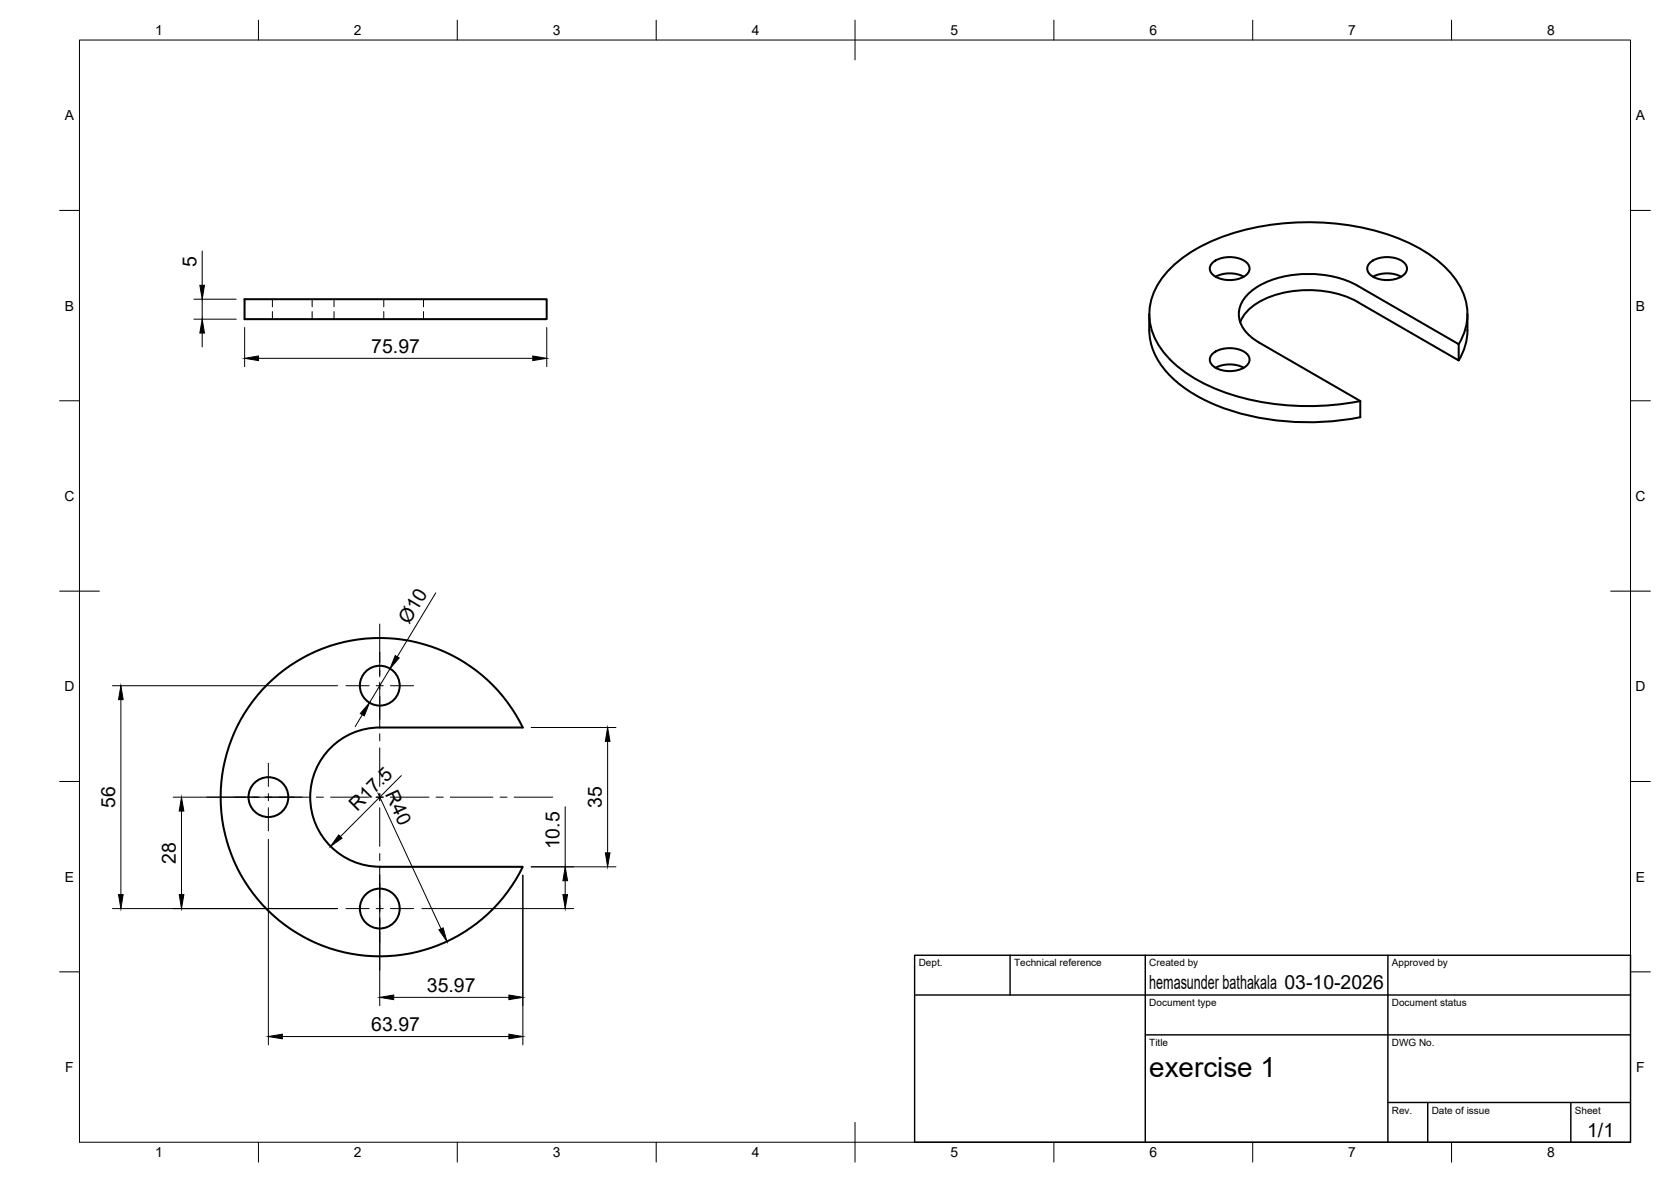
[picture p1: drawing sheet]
<svg xmlns="http://www.w3.org/2000/svg" width="420mm" height="297mm" viewBox="0 0 420 297" stroke-linecap="round" stroke-linejoin="round" font-family="sans-serif">
<!-- layer: Visible -->
<g fill="none" stroke="#000" stroke-width=".51">
<path d="M61.5 75.2h76v5h-76zM289 79a20.3 20.3 0 0 0 1.1 9.5 25 25 0 0 0 11.9 11.6 63 63 0 0 0 38.1 5.1l1.9-.3v-4.1l-25.4-14.7M305 65.9a7.1 7.1 0 0 1 8.8 .5 2.1 2.1 0 0 1-1.1 3.1 7.5 7.5 0 0 1-7.7-.4 1.94 1.94 0 0 1 0-3.2zM305.7 69.5a7.8 7.8 0 0 1 7 0M344.6 65.9a7.1 7.1 0 0 1 8.8 .5 2.1 2.1 0 0 1-1.1 3.1 7.5 7.5 0 0 1-7.7-.4 1.94 1.94 0 0 1 0-3.2zM345.2 69.5a7.8 7.8 0 0 1 7.1 0M369 79a27.2 27.2 0 0 1-.3 6.6l-.7 2.5-1.2 2.5M305 88.8a7.1 7.1 0 0 1 8.8 .5 2.1 2.1 0 0 1-1.1 3.1 7.5 7.5 0 0 1-7.7-.4 1.94 1.94 0 0 1 0-3.2zM305.7 92.4a7.8 7.8 0 0 1 7 0M311.8 81a12 12 0 0 1 7.9-6.5 27.6 27.6 0 0 1 21.7 1.4l25.4 14.7v-4.1l-25.4-14.7a27.3 27.3 0 0 0-24.8 0 8.4 8.4 0 0 0-5.1 7.7 8.8 8.8 0 0 0 5.1 6.6M366.8 86.5a14.6 14.6 0 0 0-2.2-18.1 38.2 38.2 0 0 0-18.8-10.4 65.1 65.1 0 0 0-41.3 2.7 28.9 28.9 0 0 0-13.6 11.2 14.3 14.3 0 0 0 1.6 16.5 35.7 35.7 0 0 0 18.7 11.3 67 67 0 0 0 30.8 1.1M67.3 172a40 40 0 0 1 64.1 10.8h-35.9a17.5 17.5 0 0 0-17.5 17.5 17.5 17.5 0 0 0 17.5 17.5h35.9a40 40 0 0 1-59.2 15.1 40 40 0 0 1-4.9-60.9z"/>
<circle cx="95.5" cy="172.3" r="5"/>
<circle cx="67.5" cy="200.3" r="5"/>
<circle cx="95.5" cy="228.3" r="5"/>
</g>
<!-- layer: Hidden -->
<path d="M68.5 75.2v1.9M68.5 78.3v1.9M78.5 75.2v1.9M78.5 78.3v1.9M84 75.2v1.9M84 78.3v1.9M96.5 75.2v1.9M96.5 78.3v1.9M106.5 75.2v1.9M106.5 78.3v1.9" fill="none" stroke="#000" stroke-width=".25"/>
<!-- layer: BORDER -->
<g fill="none" stroke="#000" stroke-width=".25">
<path d="M20 10.1h390v276.9h-390zM65 5.1v5M115 5.1v5M165 5.1v5M215 5.1v10M265 5.1v5M315 5.1v5M365 5.1v5M15 52.9h5M410 52.9h5M15 100.7h5M410 100.7h5"/>
<path d="M15 148.6h10M405 148.6h10M15 196.4h5M410 196.4h5M15 244.2h5M410 244.2h5M65 287v5M115 287v5M165 287v5M215 282.1v9.9M265 287v5M315 287v5"/>
<path d="M365 287v5"/>
</g>
<!-- layer: TITLEBLOCK -->
<path d="M230 240.1h180v46.9h-180zM230 250h180M254 240.1v9.9M288 240.1v46.9M349 240.1v46.9M288 260.1h122M349 277.1h61M359 277.1v9.9M395 277.1v9.9" fill="none" stroke="#000" stroke-width=".36"/>
<!-- layer: Smart Centers -->
<g fill="none" stroke="#000" stroke-width=".25">
<path d="M95.5 156.8v13.3M87 172.3h5.8M94.6 172.3h1.8M95.5 171.4v11.2M98.2 172.3h5.8M67.5 191.8v5.8M67.5 199.4v1.8M95.5 184.4v1.8M95.5 187.9v9.7M95.5 199.4v1.8M52 200.3h13.3M66.6 200.3h11.2"/>
<path d="M67.5 203v5.8M79.5 200.3h1.8M83.1 200.3h9.7M94.6 200.3h1.8M95.5 203v9.7M95.5 214.5v1.8M95.5 218.1v11.1M98.2 200.3h9.7M109.6 200.3h1.8M113.2 200.3h10.7M125.7 200.3h1.8M129.3 200.3h9.7"/>
<path d="M87 228.3h5.8M94.6 228.3h1.8M95.5 230.6v13.2M98.2 228.3h5.8"/>
</g>
<!-- layer: FD_Dimensions -->
<g fill="none" stroke="#000" stroke-width=".25">
<path d="M48.7 75.2h10.7M50.8 63.1v8.6M50.8 75.2v5M48.7 80.2h10.7M50.8 83.7v3.5M61.5 82.3v9.8M65 90.1h69M137.5 82.3v9.8M109.6 149l-9.7 16M28.3 172.3h56.6M30.4 175.8v49M91.1 179.6l-1.8 3"/>
<path d="M98.1 168l-5.2 8.6M95 199.2l15.9 34.2M100.9 194.9l-15.3 15.3M133.6 182.8h21.3M152.8 186.3v28M43.5 200.3h30.4M45.6 203.8v21M67.5 210.9v51.7M131.5 219.9v42.7M133.6 217.8h21.3M142.1 202.7v15.1M28.3 228.3h56.6"/>
<path d="M95.5 221.9v30.8M106.1 228.3h38.1M142.1 221.3v3.5M99 250.6h29M71 260.5h57"/>
</g>
<g fill="#000" stroke="#000" stroke-width=".25">
<path d="M50.2 71.7h1.2l-.6 3.5zM50.8 80.2l.6 3.5h-1.2zM61.5 90.1l3.5-.6v1.1zM134 89.5l3.5 .6-3.5 .5zM30.4 172.3l.6 3.5h-1.2zM92.9 176.6l-1.3 3.3-1-.6zM99.4 164.7l1 .6-2.3 2.7zM152.8 182.8l.6 3.5h-1.2zM45.6 200.3l.6 3.5h-1.1zM85.2 209.8l.8 .8-2.9 2.1zM152.2 214.3h1.2l-.6 3.5zM29.8 224.8h1.2l-.6 3.5z"/>
<path d="M45.1 224.8h1.1l-.6 3.5zM110.4 233.7l1-.5 1 3.4zM141.5 224.8h1.2l-.6 3.5zM142.1 217.8l.6 3.5h-1.2zM67.5 260.5l3.5-.6v1.2zM95.5 250.6l3.5-.6v1.2zM128 259.9l3.5 .6-3.5 .6zM128 250l3.5 .6-3.5 .6z"/>
</g>
<text font-size="7" x="289" y="270.6">exercise 1</text>
<g font-size="4.9">
<text x="49.4" y="67" transform="rotate(-90 49.4 67)">5</text>
<text x="93.4" y="88.6">75.97</text>
<text x="102.9" y="157.1" transform="rotate(-59 102.9 157.1)">Ø10</text>
<text x="28.9" y="203" transform="rotate(-90 28.9 203)">56</text>
<text x="89.8" y="203.9" transform="rotate(-45 89.8 203.9)">R17.5</text>
<text x="96.8" y="199.6" transform="rotate(65 96.8 199.6)">R40</text>
<text x="151.3" y="203.1" transform="rotate(-90 151.3 203.1)">35</text>
<text x="140.7" y="213.5" transform="rotate(-90 140.7 213.5)">10.5</text>
<text x="44.2" y="217" transform="rotate(-90 44.2 217)">28</text>
<text x="107.4" y="249.2">35.97</text>
<text x="289" y="248.5">hemasunder bathakala 03-10-2026</text>
<text x="93.4" y="259">63.97</text>
<text x="399.1" y="285.7">1/1</text>
</g>
<g font-size="3.5">
<text x="39" y="8.8">1</text>
<text x="89" y="8.8">2</text>
<text x="139" y="8.8">3</text>
<text x="189" y="8.8">4</text>
<text x="239" y="8.8">5</text>
<text x="289" y="8.8">6</text>
<text x="339" y="8.8">7</text>
<text x="389" y="8.8">8</text>
<text x="16.3" y="30.2">A</text>
<text x="411.3" y="30.2">A</text>
<text x="16.3" y="78">B</text>
<text x="411.3" y="78">B</text>
<text x="16.2" y="125.9">C</text>
<text x="411.2" y="125.9">C</text>
<text x="16.2" y="173.7">D</text>
<text x="411.2" y="173.7">D</text>
<text x="16.3" y="221.6">E</text>
<text x="411.3" y="221.6">E</text>
<text x="16.4" y="269.4">F</text>
<text x="411.4" y="269.4">F</text>
<text x="39" y="290.8">1</text>
<text x="89" y="290.8">2</text>
<text x="139" y="290.8">3</text>
<text x="189" y="290.8">4</text>
<text x="239" y="290.8">5</text>
<text x="289" y="290.8">6</text>
<text x="339" y="290.8">7</text>
<text x="389" y="290.8">8</text>
</g>
<g font-size="2.5">
<text x="231" y="242.9">Dept.</text>
<text x="255" y="242.9">Technical reference</text>
<text x="289" y="242.9">Created by</text>
<text x="350" y="242.9">Approved by</text>
<text x="289" y="252.8">Document type</text>
<text x="350" y="252.8">Document status</text>
<text x="289" y="262.9">Title</text>
<text x="350" y="262.9">DWG No.</text>
<text x="350" y="279.9">Rev.</text>
<text x="360" y="279.9">Date of issue</text>
<text x="396" y="279.9">Sheet</text>
</g>
</svg>
